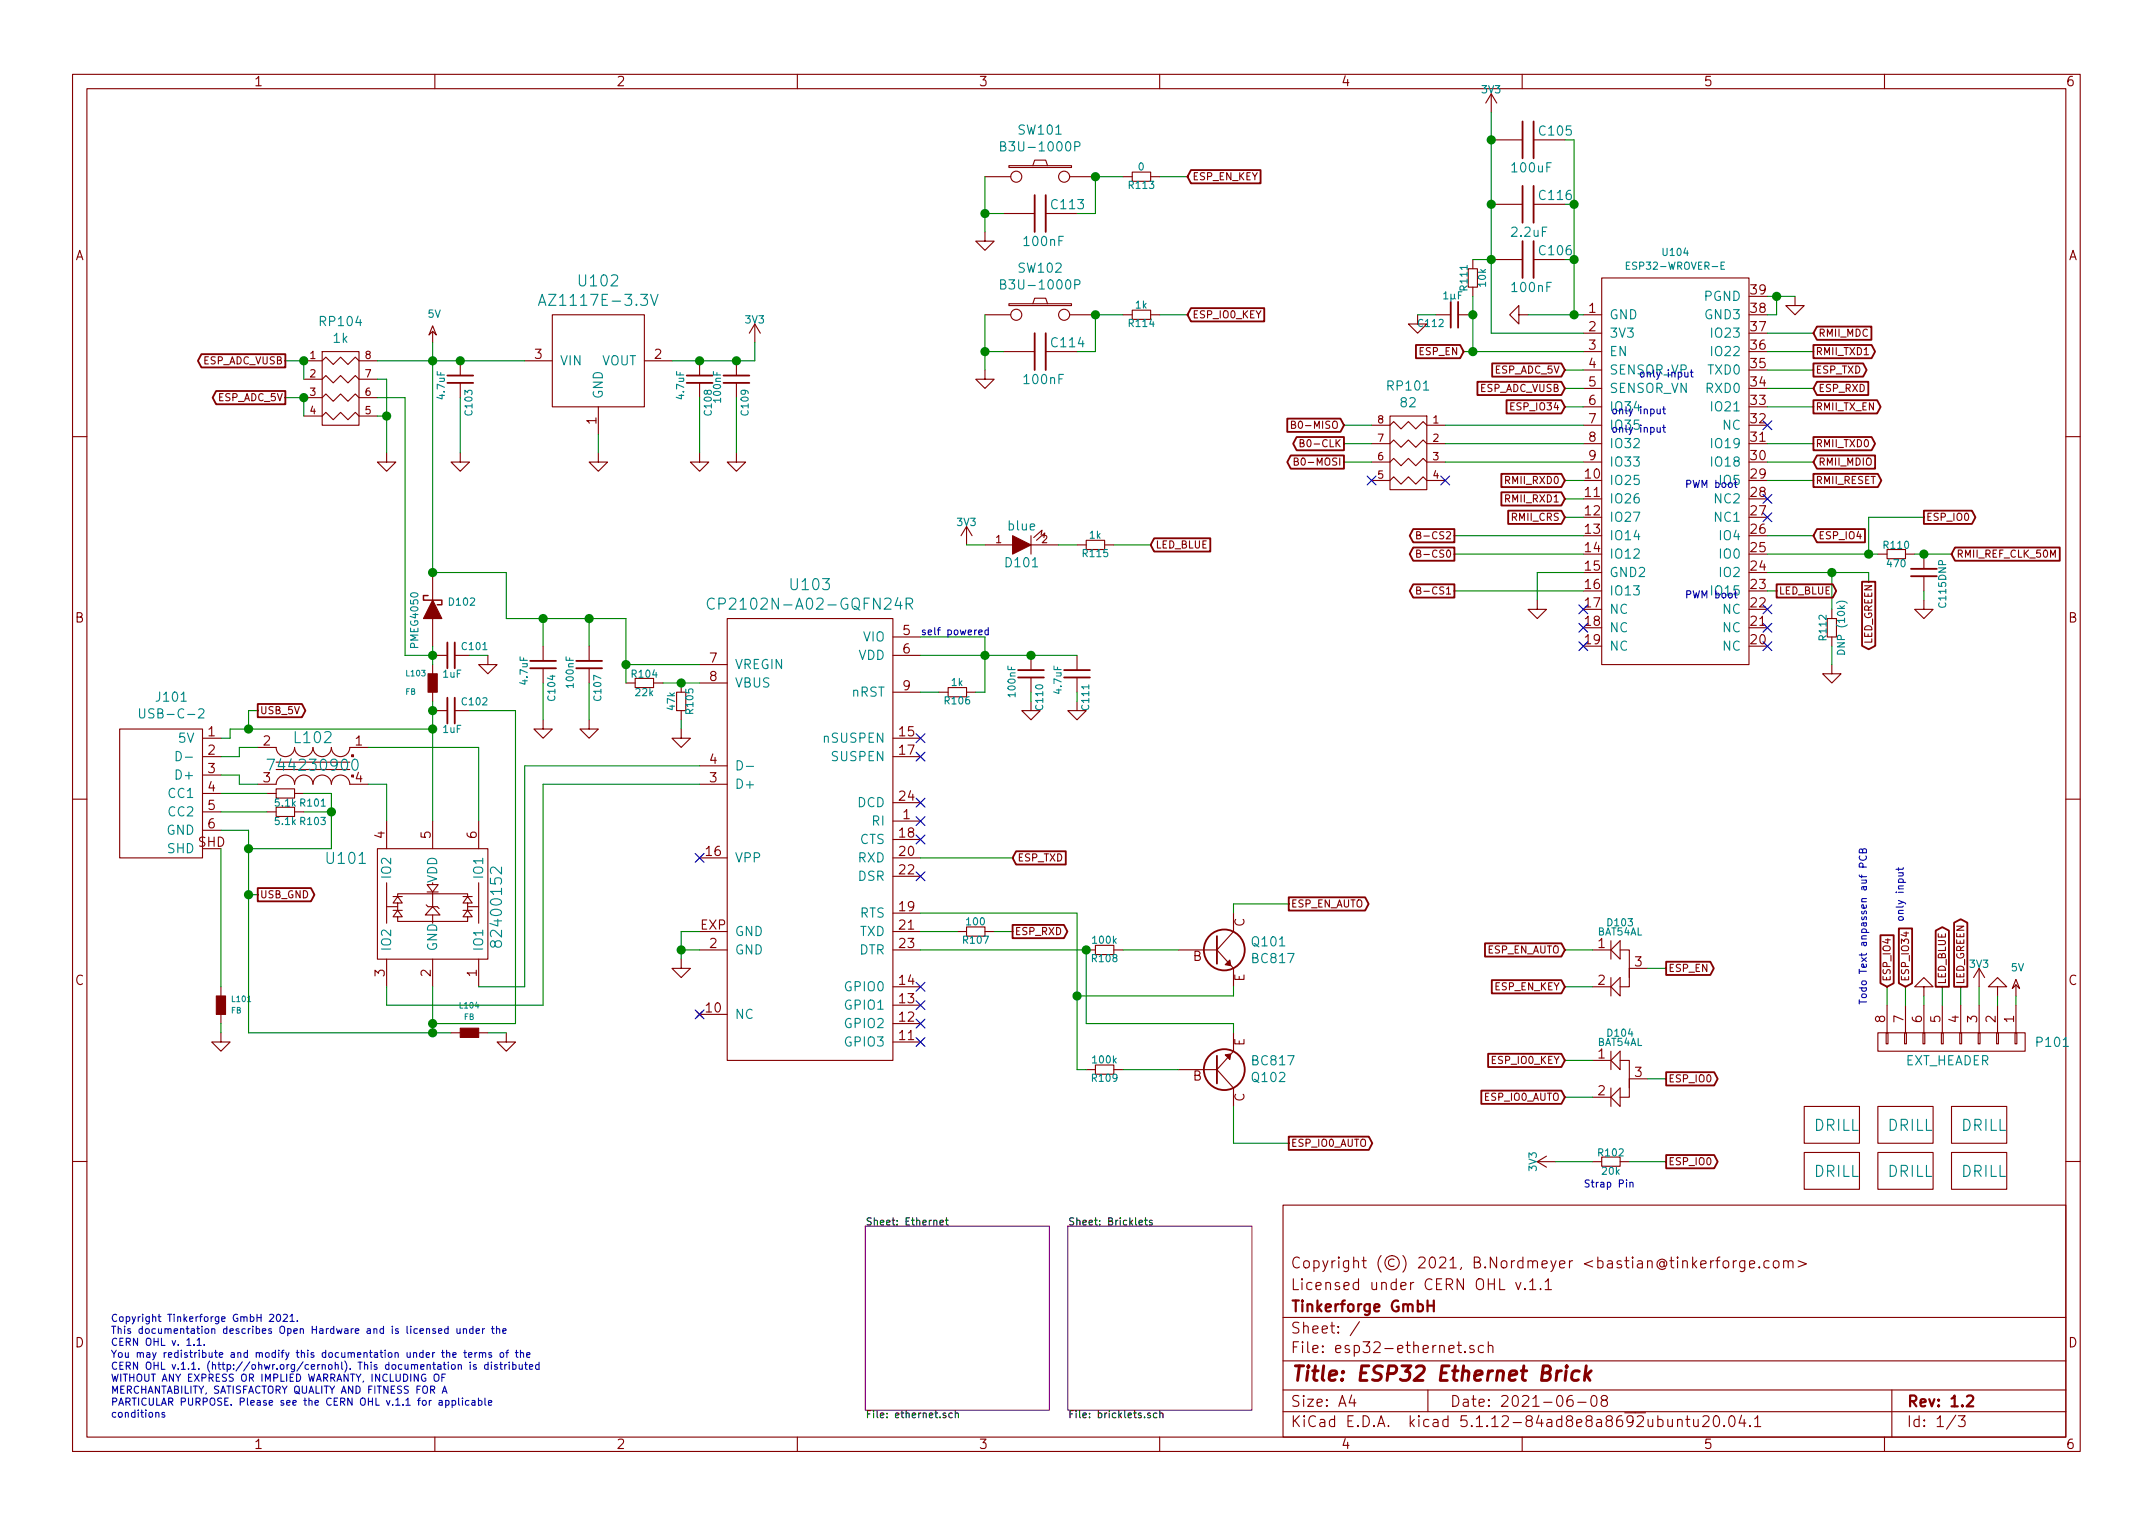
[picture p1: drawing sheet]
EESchema Schematic File Version 4
EELAYER 30 0
EELAYER END
$Descr A4 11693 8268
encoding utf-8
Sheet 1 3
Title "ESP32 Ethernet Brick"
Date "2021-06-08"
Rev "1.2"
Comp "Tinkerforge GmbH"
Comment1 "Licensed under CERN OHL v.1.1"
Comment2 "Copyright (©) 2021, B.Nordmeyer <bastian@tinkerforge.com>"
Comment3 ""
Comment4 ""
$EndDescr
$Sheet
S 5800 6650 1000 1000
U 5B352770
F0 "Bricklets" 39
F1 "bricklets.sch" 39
$EndSheet
$Comp
L tinkerforge:C C106
U 1 1
P 8300 1400
F 0 "C106" V 8250 1450 50  0000 L CNN
F 1 "100nF" V 8450 1300 50  0000 L CNN
F 2 "kicad-libraries:C0402F" H 8300 1400 60  0001 C CNN
F 3 "" H 8300 1400 60  0000 C CNN
	1    8300 1400
	0    1    1    0   
$EndComp
Text Notes 600  7700 0    39   ~ 0
Copyright Tinkerforge GmbH 2021.\nThis documentation describes Open Hardware and is licensed under the\nCERN OHL v. 1.1.\nYou may redistribute and modify this documentation under the terms of the\nCERN OHL v.1.1. (http://ohwr.org/cernohl). This documentation is distributed\nWITHOUT ANY EXPRESS OR IMPLIED WARRANTY, INCLUDING OF\nMERCHANTABILITY, SATISFACTORY QUALITY AND FITNESS FOR A\nPARTICULAR PURPOSE. Please see the CERN OHL v.1.1 for applicable\nconditions
$Comp
L tinkerforge:LED D101
U 1 1
P 5550 2950
F 0 "D101" H 5550 3050 50  0000 C CNN
F 1 "blue" H 5550 2850 50  0000 C CNN
F 2 "kicad-libraries:D0603F" H 5550 2950 50  0001 C CNN
F 3 "" H 5550 2950 50  0000 C CNN
	1    5550 2950
	1    0    0    1   
$EndComp
$Comp
L tinkerforge:3V3 #PWR0104
U 1 1
P 5250 2950
F 0 "#PWR0104" H 5250 3050 40  0001 C CNN
F 1 "3V3" H 5250 3075 40  0000 C CNN
F 2 "" H 5250 2950 60  0000 C CNN
F 3 "" H 5250 2950 60  0000 C CNN
	1    5250 2950
	-1   0    0    -1  
$EndComp
$Comp
L tinkerforge:3V3 #PWR0117
U 1 1
P 8100 600
F 0 "#PWR0117" H 8100 700 40  0001 C CNN
F 1 "3V3" H 8100 725 40  0000 C CNN
F 2 "" H 8100 600 60  0000 C CNN
F 3 "" H 8100 600 60  0000 C CNN
	1    8100 600 
	1    0    0    -1  
$EndComp
$Comp
L tinkerforge:GND #PWR0101
U 1 1
P 8300 1700
F 0 "#PWR0101" H 8300 1700 30  0001 C CNN
F 1 "GND" H 8300 1630 30  0001 C CNN
F 2 "" H 8300 1700 60  0000 C CNN
F 3 "" H 8300 1700 60  0000 C CNN
	1    8300 1700
	0    1    1    0   
$EndComp
Wire Wire Line
	8500 750  8550 750 
Wire Wire Line
	8550 1700 8600 1700
Wire Wire Line
	8500 1400 8550 1400
Wire Wire Line
	8550 1400 8550 1700
Wire Wire Line
	8300 1700 8550 1700
Connection ~ 8550 1700
Wire Wire Line
	8600 1800 8100 1800
Wire Wire Line
	8100 1800 8100 1400
Connection ~ 8100 1400
$Comp
L tinkerforge:CP2104 U103
U 1 1
P 4400 4550
F 0 "U103" H 4400 5937 60  0000 C CNN
F 1 "CP2102N-A02-GQFN24R" H 4400 5831 60  0000 C CNN
F 2 "kicad-libraries:QFN24-4x4mm-0.5mm" H 4400 5831 60  0001 C CNN
F 3 "" H 4400 4550 60  0000 C CNN
	1    4400 4550
	1    0    0    -1  
$EndComp
$Comp
L tinkerforge:USB-C-2 J101
U 1 1
P 900 4250
F 0 "J101" H 867 4725 50  0000 C CNN
F 1 "USB-C-2" H 867 4634 50  0000 C CNN
F 2 "kicad-libraries:USB-C-2" H 900 4250 50  0001 C CNN
F 3 "" H 900 4250 50  0001 C CNN
	1    900  4250
	-1   0    0    -1  
$EndComp
$Comp
L tinkerforge:Rs R104
U 1 1
P 3500 3700
F 0 "R104" V 3450 3700 39  0000 C CNN
F 1 "22k" V 3550 3700 39  0000 C CNN
F 2 "kicad-libraries:R0402F" H 3500 3700 60  0001 C CNN
F 3 "" H 3500 3700 60  0000 C CNN
	1    3500 3700
	0    1    1    0   
$EndComp
Wire Wire Line
	3800 3700 3700 3700
$Comp
L tinkerforge:DIODESCH D102
U 1 1
P 2350 3300
F 0 "D102" V 2388 3221 40  0000 R CNN
F 1 "PMEG4050" H 2450 3400 40  0000 R CNN
F 2 "kicad-libraries:SOD-128" H 2350 3300 60  0001 C CNN
F 3 "" H 2350 3300 60  0000 C CNN
	1    2350 3300
	0    -1   -1   0   
$EndComp
NoConn ~ 3800 5500
$Comp
L tinkerforge:GND #PWR0105
U 1 1
P 3700 5200
F 0 "#PWR0105" H 3700 5200 30  0001 C CNN
F 1 "GND" H 3700 5130 30  0001 C CNN
F 2 "" H 3700 5200 60  0000 C CNN
F 3 "" H 3700 5200 60  0000 C CNN
	1    3700 5200
	1    0    0    -1  
$EndComp
Wire Wire Line
	3800 5150 3700 5150
Wire Wire Line
	3700 5150 3700 5200
Wire Wire Line
	3800 5050 3700 5050
Wire Wire Line
	3700 5050 3700 5150
Connection ~ 3700 5150
NoConn ~ 3800 4650
$Comp
L tinkerforge:Rs R105
U 1 1
P 3700 3800
F 0 "R105" V 3650 3800 39  0000 C CNN
F 1 "47k" V 3750 3800 39  0000 C CNN
F 2 "kicad-libraries:R0402F" H 3700 3800 60  0001 C CNN
F 3 "" H 3700 3800 60  0000 C CNN
	1    3700 3800
	-1   0    0    1   
$EndComp
Connection ~ 3700 3700
Wire Wire Line
	3700 3700 3600 3700
$Comp
L tinkerforge:GND #PWR0106
U 1 1
P 3700 3950
F 0 "#PWR0106" H 3700 3950 30  0001 C CNN
F 1 "GND" H 3700 3880 30  0001 C CNN
F 2 "" H 3700 3950 60  0000 C CNN
F 3 "" H 3700 3950 60  0000 C CNN
	1    3700 3950
	1    0    0    -1  
$EndComp
Wire Wire Line
	3700 3950 3700 3900
$Comp
L tinkerforge:WE-CNSW L102
U 1 1
P 1700 4150
F 0 "L102" H 1700 4000 60  0000 C CNN
F 1 "744230900" H 1700 4150 60  0000 C CNN
F 2 "kicad-libraries:WE-CNSW-0603" H 1700 4140 60  0001 C CNN
F 3 "" H 1700 4140 60  0000 C CNN
	1    1700 4150
	-1   0    0    1   
$EndComp
$Comp
L tinkerforge:INDUCTs L101
U 1 1
P 1200 5450
F 0 "L101" H 1147 5419 31  0000 R CNN
F 1 "FB" H 1147 5481 31  0000 R CNN
F 2 "kicad-libraries:R0603F" H 1200 5450 60  0001 C CNN
F 3 "" H 1200 5450 60  0000 C CNN
	1    1200 5450
	-1   0    0    1   
$EndComp
$Comp
L tinkerforge:INDUCTs L104
U 1 1
P 2550 5600
F 0 "L104" V 2696 5600 31  0000 C CNN
F 1 "FB" V 2634 5600 31  0000 C CNN
F 2 "kicad-libraries:R0603F" H 2550 5600 60  0001 C CNN
F 3 "" H 2550 5600 60  0000 C CNN
	1    2550 5600
	0    -1   -1   0   
$EndComp
$Comp
L tinkerforge:GND #PWR0107
U 1 1
P 1200 5600
F 0 "#PWR0107" H 1200 5600 30  0001 C CNN
F 1 "GND" H 1200 5530 30  0001 C CNN
F 2 "" H 1200 5600 60  0000 C CNN
F 3 "" H 1200 5600 60  0000 C CNN
	1    1200 5600
	1    0    0    -1  
$EndComp
Wire Wire Line
	1200 4500 1350 4500
Wire Wire Line
	1200 5550 1200 5600
$Comp
L tinkerforge:TVS_ARRAY4 U101
U 1 1
P 2350 4900
F 0 "U101" H 2700 5150 60  0000 L CNN
F 1 "82400152" V 2000 4650 60  0000 L CNN
F 2 "kicad-libraries:SOT563-SPEC" H 2350 4885 60  0001 C CNN
F 3 "" H 2350 4885 60  0000 C CNN
	1    2350 4900
	-1   0    0    -1  
$EndComp
Wire Wire Line
	1200 4600 1200 5350
$Comp
L tinkerforge:GND #PWR0108
U 1 1
P 2750 5600
F 0 "#PWR0108" H 2750 5600 30  0001 C CNN
F 1 "GND" H 2750 5530 30  0001 C CNN
F 2 "" H 2750 5600 60  0000 C CNN
F 3 "" H 2750 5600 60  0000 C CNN
	1    2750 5600
	1    0    0    -1  
$EndComp
Wire Wire Line
	2350 5600 2350 5550
Wire Wire Line
	2000 4050 2600 4050
Wire Wire Line
	2600 4050 2600 4450
Wire Wire Line
	1200 4100 1300 4100
Wire Wire Line
	1300 4100 1300 4050
Wire Wire Line
	1300 4050 1400 4050
Wire Wire Line
	1200 4200 1300 4200
Wire Wire Line
	1300 4200 1300 4250
Wire Wire Line
	1300 4250 1400 4250
Wire Wire Line
	2000 4250 2100 4250
Wire Wire Line
	2100 4250 2100 4450
Wire Wire Line
	2600 5350 2850 5350
Wire Wire Line
	2850 5350 2850 4150
Wire Wire Line
	2850 4150 3800 4150
Wire Wire Line
	2100 5350 2100 5450
Wire Wire Line
	2100 5450 2950 5450
Wire Wire Line
	2950 5450 2950 4250
Wire Wire Line
	2950 4250 3800 4250
Wire Wire Line
	1200 4000 1250 4000
Wire Wire Line
	1250 4000 1250 3950
Wire Wire Line
	1250 3950 1350 3950
Wire Wire Line
	2350 3950 2350 4450
$Comp
L tinkerforge:INDUCTs L103
U 1 1
P 2350 3700
F 0 "L103" H 2500 3650 31  0000 R CNN
F 1 "FB" H 2500 3750 31  0000 R CNN
F 2 "kicad-libraries:R0603F" H 2350 3700 60  0001 C CNN
F 3 "" H 2350 3700 60  0000 C CNN
	1    2350 3700
	-1   0    0    1   
$EndComp
$Comp
L tinkerforge:Cs C102
U 1 1
P 2450 3850
F 0 "C102" V 2400 3900 39  0000 L CNN
F 1 "1uF" V 2550 3800 39  0000 L CNN
F 2 "kicad-libraries:C0603F" H 2450 3850 60  0001 C CNN
F 3 "" H 2450 3850 60  0000 C CNN
	1    2450 3850
	0    1    1    0   
$EndComp
$Comp
L tinkerforge:Cs C101
U 1 1
P 2450 3550
F 0 "C101" V 2400 3600 39  0000 L CNN
F 1 "1uF" V 2550 3500 39  0000 L CNN
F 2 "kicad-libraries:C0603F" H 2450 3550 60  0001 C CNN
F 3 "" H 2450 3550 60  0000 C CNN
	1    2450 3550
	0    1    1    0   
$EndComp
Wire Wire Line
	2350 3950 2350 3850
Connection ~ 2350 3950
Wire Wire Line
	2350 3800 2350 3850
Connection ~ 2350 3850
Wire Wire Line
	2350 3550 2350 3600
$Comp
L tinkerforge:GND #PWR0109
U 1 1
P 2650 3550
F 0 "#PWR0109" H 2650 3550 30  0001 C CNN
F 1 "GND" H 2650 3480 30  0001 C CNN
F 2 "" H 2650 3550 60  0000 C CNN
F 3 "" H 2650 3550 60  0000 C CNN
	1    2650 3550
	1    0    0    -1  
$EndComp
Wire Wire Line
	3800 3600 3400 3600
Wire Wire Line
	3400 3600 3400 3700
Wire Wire Line
	2750 3350 2950 3350
Wire Wire Line
	3400 3350 3400 3600
Connection ~ 3400 3600
$Comp
L tinkerforge:Cs C107
U 1 1
P 3200 3600
F 0 "C107" V 3150 3650 39  0000 L CNN
F 1 "100nF" V 3300 3550 39  0000 L CNN
F 2 "kicad-libraries:C0402F" H 3200 3600 60  0001 C CNN
F 3 "" H 3200 3600 60  0000 C CNN
	1    3200 3600
	-1   0    0    1   
$EndComp
$Comp
L tinkerforge:Cs C104
U 1 1
P 2950 3600
F 0 "C104" V 2900 3650 39  0000 L CNN
F 1 "4.7uF" V 3050 3550 39  0000 L CNN
F 2 "kicad-libraries:C0805E" H 2950 3600 60  0001 C CNN
F 3 "" H 2950 3600 60  0000 C CNN
	1    2950 3600
	-1   0    0    1   
$EndComp
$Comp
L tinkerforge:GND #PWR0110
U 1 1
P 3200 3900
F 0 "#PWR0110" H 3200 3900 30  0001 C CNN
F 1 "GND" H 3200 3830 30  0001 C CNN
F 2 "" H 3200 3900 60  0000 C CNN
F 3 "" H 3200 3900 60  0000 C CNN
	1    3200 3900
	1    0    0    -1  
$EndComp
$Comp
L tinkerforge:GND #PWR0111
U 1 1
P 2950 3900
F 0 "#PWR0111" H 2950 3900 30  0001 C CNN
F 1 "GND" H 2950 3830 30  0001 C CNN
F 2 "" H 2950 3900 60  0000 C CNN
F 3 "" H 2950 3900 60  0000 C CNN
	1    2950 3900
	1    0    0    -1  
$EndComp
Wire Wire Line
	3200 3500 3200 3350
Connection ~ 3200 3350
Wire Wire Line
	3200 3350 3400 3350
Wire Wire Line
	3200 3900 3200 3700
Wire Wire Line
	2950 3900 2950 3700
Wire Wire Line
	2950 3500 2950 3350
Connection ~ 2950 3350
Wire Wire Line
	2950 3350 3200 3350
$Comp
L tinkerforge:Rs R106
U 1 1
P 5200 3750
F 0 "R106" V 5150 3750 39  0000 C CNN
F 1 "1k" V 5250 3750 39  0000 C CNN
F 2 "kicad-libraries:R0402F" H 5200 3750 60  0001 C CNN
F 3 "" H 5200 3750 60  0000 C CNN
	1    5200 3750
	0    -1   -1   0   
$EndComp
Wire Wire Line
	5000 3750 5100 3750
Wire Wire Line
	5350 3750 5300 3750
Wire Wire Line
	5000 3450 5350 3450
Wire Wire Line
	5350 3450 5350 3550
$Comp
L tinkerforge:Cs C110
U 1 1
P 5600 3650
F 0 "C110" V 5550 3700 39  0000 L CNN
F 1 "100nF" V 5700 3600 39  0000 L CNN
F 2 "kicad-libraries:C0402F" H 5600 3650 60  0001 C CNN
F 3 "" H 5600 3650 60  0000 C CNN
	1    5600 3650
	-1   0    0    1   
$EndComp
$Comp
L tinkerforge:Cs C111
U 1 1
P 5850 3650
F 0 "C111" V 5800 3700 39  0000 L CNN
F 1 "4.7uF" V 5950 3600 39  0000 L CNN
F 2 "kicad-libraries:C0805E" H 5850 3650 60  0001 C CNN
F 3 "" H 5850 3650 60  0000 C CNN
	1    5850 3650
	-1   0    0    1   
$EndComp
$Comp
L tinkerforge:GND #PWR0112
U 1 1
P 5600 3800
F 0 "#PWR0112" H 5600 3800 30  0001 C CNN
F 1 "GND" H 5600 3730 30  0001 C CNN
F 2 "" H 5600 3800 60  0000 C CNN
F 3 "" H 5600 3800 60  0000 C CNN
	1    5600 3800
	1    0    0    -1  
$EndComp
$Comp
L tinkerforge:GND #PWR0113
U 1 1
P 5850 3800
F 0 "#PWR0113" H 5850 3800 30  0001 C CNN
F 1 "GND" H 5850 3730 30  0001 C CNN
F 2 "" H 5850 3800 60  0000 C CNN
F 3 "" H 5850 3800 60  0000 C CNN
	1    5850 3800
	1    0    0    -1  
$EndComp
Wire Wire Line
	5000 3550 5350 3550
Wire Wire Line
	5850 3550 5600 3550
Connection ~ 5600 3550
Wire Wire Line
	5600 3800 5600 3750
Wire Wire Line
	5850 3800 5850 3750
NoConn ~ 5000 4000
NoConn ~ 5000 4100
Connection ~ 5350 3550
Wire Wire Line
	5350 3550 5350 3750
Wire Wire Line
	5350 3550 5600 3550
Text Notes 5000 3450 0    39   ~ 0
self powered
NoConn ~ 5000 5650
NoConn ~ 5000 5550
NoConn ~ 5000 5450
NoConn ~ 5000 5350
$Comp
L tinkerforge:Rs R107
U 1 1
P 5300 5050
F 0 "R107" V 5250 5050 39  0000 C CNN
F 1 "100" V 5350 5050 39  0000 C CNN
F 2 "kicad-libraries:R0402F" H 5300 5050 60  0001 C CNN
F 3 "" H 5300 5050 60  0000 C CNN
	1    5300 5050
	0    -1   -1   0   
$EndComp
Wire Wire Line
	5000 5050 5200 5050
Text GLabel 5500 5050 2    39   Output ~ 0
ESP_RXD
Text GLabel 9850 2100 2    39   Input ~ 0
ESP_RXD
Text GLabel 5500 4650 2    39   Input ~ 0
ESP_TXD
Text GLabel 9850 2000 2    39   Output ~ 0
ESP_TXD
Wire Wire Line
	5000 4650 5500 4650
Wire Wire Line
	5400 5050 5500 5050
NoConn ~ 5000 4450
NoConn ~ 5000 4350
NoConn ~ 5000 4750
NoConn ~ 5000 4550
$Comp
L tinkerforge:Rs R108
U 1 1
P 6000 5150
F 0 "R108" V 5950 5150 39  0000 C CNN
F 1 "100k" V 6050 5150 39  0000 C CNN
F 2 "kicad-libraries:R0402F" H 6000 5150 60  0001 C CNN
F 3 "" H 6000 5150 60  0000 C CNN
	1    6000 5150
	0    -1   -1   0   
$EndComp
$Comp
L tinkerforge:Rs R109
U 1 1
P 6000 5800
F 0 "R109" V 5950 5800 39  0000 C CNN
F 1 "100k" V 6050 5800 39  0000 C CNN
F 2 "kicad-libraries:R0402F" H 6000 5800 60  0001 C CNN
F 3 "" H 6000 5800 60  0000 C CNN
	1    6000 5800
	0    -1   -1   0   
$EndComp
$Comp
L tinkerforge:NPN Q101
U 1 1
P 6600 5150
F 0 "Q101" H 6791 5196 50  0000 L CNN
F 1 "BC817" H 6791 5105 50  0000 L CNN
F 2 "kicad-libraries:SOT23EBC" H 6800 5250 50  0001 C CNN
F 3 "" H 6600 5150 50  0000 C CNN
	1    6600 5150
	1    0    0    -1  
$EndComp
$Comp
L tinkerforge:NPN Q102
U 1 1
P 6600 5800
F 0 "Q102" H 6791 5846 50  0000 L CNN
F 1 "BC817" H 6791 5755 50  0000 L CNN
F 2 "kicad-libraries:SOT23EBC" H 6800 5900 50  0001 C CNN
F 3 "" H 6600 5800 50  0000 C CNN
	1    6600 5800
	1    0    0    1   
$EndComp
Wire Wire Line
	5000 5150 5900 5150
Wire Wire Line
	6100 5150 6400 5150
Wire Wire Line
	6700 5350 6700 5400
Wire Wire Line
	6700 5400 5850 5400
Wire Wire Line
	5850 5400 5850 4950
Wire Wire Line
	5850 4950 5000 4950
Wire Wire Line
	5850 5400 5850 5800
Wire Wire Line
	5850 5800 5900 5800
Connection ~ 5850 5400
Wire Wire Line
	6100 5800 6400 5800
Wire Wire Line
	6700 5600 6700 5550
Wire Wire Line
	6700 5550 5900 5550
Wire Wire Line
	5900 5550 5900 5150
Connection ~ 5900 5150
Text GLabel 7000 4900 2    39   Output ~ 0
ESP_EN_AUTO
Text GLabel 7950 1900 0    39   Input ~ 0
ESP_EN
Wire Wire Line
	7000 4900 6700 4900
Wire Wire Line
	6700 4900 6700 4950
Wire Wire Line
	8600 1900 8000 1900
$Comp
L tinkerforge:Rs R111
U 1 1
P 8000 1500
F 0 "R111" V 7950 1500 39  0000 C CNN
F 1 "10k" V 8050 1500 39  0000 C CNN
F 2 "kicad-libraries:R0402F" H 8000 1500 60  0001 C CNN
F 3 "" H 8000 1500 60  0000 C CNN
	1    8000 1500
	1    0    0    -1  
$EndComp
Wire Wire Line
	8000 1400 8100 1400
Connection ~ 8000 1900
Wire Wire Line
	8000 1900 7950 1900
Wire Wire Line
	8000 1600 8000 1700
$Comp
L tinkerforge:Cs C112
U 1 1
P 7900 1700
F 0 "C112" V 7850 1750 39  0000 L CNN
F 1 "1µF" V 8000 1650 39  0000 L CNN
F 2 "kicad-libraries:C0603F" H 7900 1700 60  0001 C CNN
F 3 "" H 7900 1700 60  0000 C CNN
	1    7900 1700
	0    -1   -1   0   
$EndComp
Connection ~ 8000 1700
Wire Wire Line
	8000 1700 8000 1900
$Comp
L tinkerforge:GND #PWR0114
U 1 1
P 7700 1700
F 0 "#PWR0114" H 7700 1700 30  0001 C CNN
F 1 "GND" H 7700 1630 30  0001 C CNN
F 2 "" H 7700 1700 60  0000 C CNN
F 3 "" H 7700 1700 60  0000 C CNN
	1    7700 1700
	1    0    0    -1  
$EndComp
Wire Wire Line
	7800 1700 7700 1700
Text GLabel 7000 6200 2    39   Output ~ 0
ESP_IO0_AUTO
Wire Wire Line
	6700 6000 6700 6200
$Comp
L tinkerforge:Rs R101
U 1 1
P 1550 4300
F 0 "R101" V 1600 4450 39  0000 C CNN
F 1 "5.1k" V 1600 4300 39  0000 C CNN
F 2 "kicad-libraries:R0402F" H 1550 4300 60  0001 C CNN
F 3 "" H 1550 4300 60  0000 C CNN
	1    1550 4300
	0    1    1    0   
$EndComp
$Comp
L tinkerforge:Rs R103
U 1 1
P 1550 4400
F 0 "R103" V 1600 4550 39  0000 C CNN
F 1 "5.1k" V 1600 4400 39  0000 C CNN
F 2 "kicad-libraries:R0402F" H 1550 4400 60  0001 C CNN
F 3 "" H 1550 4400 60  0000 C CNN
	1    1550 4400
	0    1    1    0   
$EndComp
Wire Wire Line
	1200 4300 1450 4300
Wire Wire Line
	1450 4400 1200 4400
Wire Wire Line
	2650 5600 2750 5600
Wire Wire Line
	2450 5600 2350 5600
Wire Wire Line
	2350 5600 1350 5600
Wire Wire Line
	1350 4500 1350 4600
Connection ~ 2350 5600
Wire Wire Line
	9600 2000 9850 2000
Wire Wire Line
	9850 2100 9600 2100
$Comp
L tinkerforge:LD1117 U102
U 1 1
P 3250 2150
F 0 "U102" H 3250 2787 60  0000 C CNN
F 1 "AZ1117E-3.3V" H 3250 2681 60  0000 C CNN
F 2 "kicad-libraries:SOT-223" H 3250 2150 60  0001 C CNN
F 3 "" H 3250 2150 60  0000 C CNN
	1    3250 2150
	1    0    0    -1  
$EndComp
Wire Wire Line
	2350 3100 2750 3100
Wire Wire Line
	2750 3100 2750 3350
Wire Wire Line
	2350 3550 2350 3500
Connection ~ 2350 3550
Wire Wire Line
	2350 3100 2350 1950
Connection ~ 2350 3100
$Comp
L tinkerforge:GND #PWR0116
U 1 1
P 3250 2450
F 0 "#PWR0116" H 3250 2450 30  0001 C CNN
F 1 "GND" H 3250 2380 30  0001 C CNN
F 2 "" H 3250 2450 60  0000 C CNN
F 3 "" H 3250 2450 60  0000 C CNN
	1    3250 2450
	1    0    0    -1  
$EndComp
$Comp
L tinkerforge:Cs C103
U 1 1
P 2500 2050
F 0 "C103" V 2450 2100 39  0000 L CNN
F 1 "4.7uF" V 2600 2000 39  0000 L CNN
F 2 "kicad-libraries:C0805E" H 2500 2050 60  0001 C CNN
F 3 "" H 2500 2050 60  0000 C CNN
	1    2500 2050
	-1   0    0    1   
$EndComp
Wire Wire Line
	2350 1950 2500 1950
Wire Wire Line
	3250 2450 3250 2350
Connection ~ 2500 1950
Wire Wire Line
	2500 1950 2850 1950
$Comp
L tinkerforge:GND #PWR0118
U 1 1
P 2500 2450
F 0 "#PWR0118" H 2500 2450 30  0001 C CNN
F 1 "GND" H 2500 2380 30  0001 C CNN
F 2 "" H 2500 2450 60  0000 C CNN
F 3 "" H 2500 2450 60  0000 C CNN
	1    2500 2450
	1    0    0    -1  
$EndComp
Wire Wire Line
	2500 2450 2500 2150
$Comp
L tinkerforge:5V #PWR0119
U 1 1
P 2350 1850
F 0 "#PWR0119" H 2350 1950 40  0001 C CNN
F 1 "5V" H 2359 2006 40  0000 C CNN
F 2 "" H 2350 1850 60  0000 C CNN
F 3 "" H 2350 1850 60  0000 C CNN
	1    2350 1850
	1    0    0    -1  
$EndComp
Wire Wire Line
	2350 1950 2350 1850
Connection ~ 2350 1950
$Comp
L tinkerforge:3V3 #PWR0120
U 1 1
P 4100 1850
F 0 "#PWR0120" H 4100 1950 40  0001 C CNN
F 1 "3V3" H 4100 1975 40  0000 C CNN
F 2 "" H 4100 1850 60  0000 C CNN
F 3 "" H 4100 1850 60  0000 C CNN
	1    4100 1850
	1    0    0    -1  
$EndComp
Wire Wire Line
	3650 1950 3800 1950
Wire Wire Line
	4100 1850 4100 1950
$Comp
L tinkerforge:Cs C108
U 1 1
P 3800 2050
F 0 "C108" V 3750 2100 39  0000 L CNN
F 1 "4.7uF" V 3900 2000 39  0000 L CNN
F 2 "kicad-libraries:C0805E" H 3800 2050 60  0001 C CNN
F 3 "" H 3800 2050 60  0000 C CNN
	1    3800 2050
	-1   0    0    1   
$EndComp
Connection ~ 3800 1950
Wire Wire Line
	3800 1950 4000 1950
$Comp
L tinkerforge:GND #PWR0121
U 1 1
P 3800 2450
F 0 "#PWR0121" H 3800 2450 30  0001 C CNN
F 1 "GND" H 3800 2380 30  0001 C CNN
F 2 "" H 3800 2450 60  0000 C CNN
F 3 "" H 3800 2450 60  0000 C CNN
	1    3800 2450
	1    0    0    -1  
$EndComp
Wire Wire Line
	3800 2450 3800 2150
$Comp
L tinkerforge:Cs C109
U 1 1
P 4000 2050
F 0 "C109" V 3950 2100 39  0000 L CNN
F 1 "100nF" V 4100 2000 39  0000 L CNN
F 2 "kicad-libraries:C0402F" H 4000 2050 60  0001 C CNN
F 3 "" H 4000 2050 60  0000 C CNN
	1    4000 2050
	-1   0    0    1   
$EndComp
Connection ~ 4000 1950
Wire Wire Line
	4000 1950 4100 1950
$Comp
L tinkerforge:GND #PWR0122
U 1 1
P 4000 2450
F 0 "#PWR0122" H 4000 2450 30  0001 C CNN
F 1 "GND" H 4000 2380 30  0001 C CNN
F 2 "" H 4000 2450 60  0000 C CNN
F 3 "" H 4000 2450 60  0000 C CNN
	1    4000 2450
	1    0    0    -1  
$EndComp
Wire Wire Line
	4000 2450 4000 2150
$Comp
L tinkerforge:DRILL F103
U 1 1
P 10750 6100
F 0 "F103" H 10800 6150 60  0001 C CNN
F 1 "DRILL" H 10650 6100 60  0000 L CNN
F 2 "kicad-libraries:DRILL_NP_35" H 10750 6100 60  0001 C CNN
F 3 "" H 10750 6100 60  0000 C CNN
	1    10750 6100
	1    0    0    -1  
$EndComp
$Comp
L tinkerforge:DRILL F101
U 1 1
P 10350 6100
F 0 "F101" H 10400 6150 60  0001 C CNN
F 1 "DRILL" H 10250 6100 60  0000 L CNN
F 2 "kicad-libraries:DRILL_NP_35" H 10350 6100 60  0001 C CNN
F 3 "" H 10350 6100 60  0000 C CNN
	1    10350 6100
	1    0    0    -1  
$EndComp
$Comp
L tinkerforge:DRILL F104
U 1 1
P 10750 6350
F 0 "F104" H 10800 6400 60  0001 C CNN
F 1 "DRILL" H 10650 6350 60  0000 L CNN
F 2 "kicad-libraries:DRILL_NP_35" H 10750 6350 60  0001 C CNN
F 3 "" H 10750 6350 60  0000 C CNN
	1    10750 6350
	1    0    0    -1  
$EndComp
Wire Wire Line
	2550 3550 2650 3550
Wire Wire Line
	2350 5550 2800 5550
Wire Wire Line
	2800 5550 2800 3850
Wire Wire Line
	2550 3850 2800 3850
Connection ~ 2350 5550
Wire Wire Line
	2350 5550 2350 5350
$Comp
L tinkerforge:CONN_01X08 P101
U 1 1
P 10600 5650
F 0 "P101" V 10600 6100 50  0000 L CNN
F 1 "EXT_HEADER" V 10700 5400 50  0000 L CNN
F 2 "kicad-libraries:pin_array_1x8-P2mm_D1mm" H 10678 5554 50  0001 L CNN
F 3 "" H 10600 5650 50  0000 C CNN
	1    10600 5650
	0    1    1    0   
$EndComp
$Comp
L tinkerforge:GND #PWR0146
U 1 1
P 10850 5400
F 0 "#PWR0146" H 10850 5400 30  0001 C CNN
F 1 "GND" H 10850 5330 30  0001 C CNN
F 2 "" H 10850 5400 60  0000 C CNN
F 3 "" H 10850 5400 60  0000 C CNN
	1    10850 5400
	-1   0    0    1   
$EndComp
$Comp
L tinkerforge:5V #PWR0147
U 1 1
P 10950 5400
F 0 "#PWR0147" H 10950 5500 40  0001 C CNN
F 1 "5V" H 10959 5556 40  0000 C CNN
F 2 "" H 10950 5400 60  0000 C CNN
F 3 "" H 10950 5400 60  0000 C CNN
	1    10950 5400
	1    0    0    -1  
$EndComp
Wire Wire Line
	10850 5450 10850 5400
Wire Wire Line
	10950 5400 10950 5450
Text GLabel 8500 2100 0    39   Input ~ 0
ESP_ADC_VUSB
Text GLabel 8500 2000 0    39   Input ~ 0
ESP_ADC_5V
Text GLabel 1550 1950 0    39   Output ~ 0
ESP_ADC_VUSB
Text GLabel 1550 2150 0    39   Output ~ 0
ESP_ADC_5V
Wire Wire Line
	8500 2000 8600 2000
Wire Wire Line
	8600 2100 8500 2100
$Comp
L tinkerforge:R_PACK4 RP104
U 1 1
P 1850 2300
F 0 "RP104" H 1850 2865 50  0000 C CNN
F 1 "1k" H 1850 2774 50  0000 C CNN
F 2 "kicad-libraries:4X0402" H 1850 2300 50  0001 C CNN
F 3 "" H 1850 2300 50  0000 C CNN
	1    1850 2300
	1    0    0    -1  
$EndComp
Wire Wire Line
	1550 1950 1650 1950
Wire Wire Line
	1650 2050 1650 1950
Connection ~ 1650 1950
Wire Wire Line
	1650 2250 1650 2150
Wire Wire Line
	1550 2150 1650 2150
Connection ~ 1650 2150
$Comp
L tinkerforge:GND #PWR0149
U 1 1
P 2100 2450
F 0 "#PWR0149" H 2100 2450 30  0001 C CNN
F 1 "GND" H 2100 2380 30  0001 C CNN
F 2 "" H 2100 2450 60  0000 C CNN
F 3 "" H 2100 2450 60  0000 C CNN
	1    2100 2450
	1    0    0    -1  
$EndComp
Wire Wire Line
	2050 2250 2100 2250
Wire Wire Line
	2100 2250 2100 2450
Wire Wire Line
	2050 2150 2200 2150
Wire Wire Line
	2200 2150 2200 3550
Wire Wire Line
	2200 3550 2350 3550
Wire Wire Line
	2050 2050 2100 2050
Wire Wire Line
	2100 2050 2100 2250
Connection ~ 2100 2250
Wire Wire Line
	2050 1950 2350 1950
Wire Wire Line
	5750 2950 5850 2950
Text GLabel 1400 4850 2    39   Output ~ 0
USB_GND
Text GLabel 1400 3850 2    39   Output ~ 0
USB_5V
Wire Wire Line
	1350 4850 1400 4850
Connection ~ 1350 4850
Wire Wire Line
	1350 4850 1350 5600
Wire Wire Line
	1400 3850 1350 3850
Wire Wire Line
	1350 3850 1350 3950
Connection ~ 1350 3950
Wire Wire Line
	10750 5450 10750 5350
$Comp
L tinkerforge:3V3 #PWR0148
U 1 1
P 10750 5350
F 0 "#PWR0148" H 10750 5450 40  0001 C CNN
F 1 "3V3" H 10750 5475 40  0000 C CNN
F 2 "" H 10750 5350 60  0000 C CNN
F 3 "" H 10750 5350 60  0000 C CNN
	1    10750 5350
	1    0    0    -1  
$EndComp
Text GLabel 10250 5350 1    39   Input ~ 0
ESP_IO4
Wire Wire Line
	10650 5450 10650 5350
Wire Wire Line
	10550 5450 10550 5350
Wire Wire Line
	10350 5450 10350 5350
Wire Wire Line
	10250 5450 10250 5350
Wire Wire Line
	1350 3950 2350 3950
Wire Wire Line
	1350 4600 1800 4600
Wire Wire Line
	1800 4600 1800 4400
Wire Wire Line
	1800 4400 1650 4400
Connection ~ 1350 4600
Wire Wire Line
	1350 4600 1350 4850
Wire Wire Line
	1650 4300 1800 4300
Wire Wire Line
	1800 4300 1800 4400
Connection ~ 1800 4400
$Comp
L tinkerforge:GND #PWR0150
U 1 1
P 9950 3600
F 0 "#PWR0150" H 9950 3600 30  0001 C CNN
F 1 "GND" H 9950 3530 30  0001 C CNN
F 2 "" H 9950 3600 60  0000 C CNN
F 3 "" H 9950 3600 60  0000 C CNN
	1    9950 3600
	1    0    0    -1  
$EndComp
Text GLabel 6250 2950 2    39   Input ~ 0
LED_BLUE
Wire Wire Line
	6050 2950 6250 2950
Wire Wire Line
	6700 6200 7000 6200
$Comp
L tinkerforge:Rs R112
U 1 1
P 9950 3400
F 0 "R112" V 9900 3400 39  0000 C CNN
F 1 "DNP (10k)" V 10000 3400 39  0000 C CNN
F 2 "kicad-libraries:R0402F" H 9950 3400 60  0001 C CNN
F 3 "" H 9950 3400 60  0000 C CNN
	1    9950 3400
	1    0    0    -1  
$EndComp
$Comp
L tinkerforge:TACT-SWITCH SW101
U 1 1
P 5650 950
F 0 "SW101" H 5650 1205 50  0000 C CNN
F 1 "B3U-1000P" H 5650 1114 50  0000 C CNN
F 2 "kicad-libraries:B3U-1000P" H 5650 1121 60  0001 C CNN
F 3 "" H 5650 950 60  0000 C CNN
	1    5650 950 
	1    0    0    -1  
$EndComp
Text GLabel 6450 950  2    39   Input ~ 0
ESP_EN_KEY
$Comp
L tinkerforge:Rs R113
U 1 1
P 6200 950
F 0 "R113" V 6150 950 39  0000 C CNN
F 1 "0" V 6250 950 39  0000 C CNN
F 2 "kicad-libraries:R0402F" H 6200 950 60  0001 C CNN
F 3 "" H 6200 950 60  0000 C CNN
	1    6200 950 
	0    -1   -1   0   
$EndComp
$Comp
L tinkerforge:C C113
U 1 1
P 5650 1150
F 0 "C113" V 5600 1200 50  0000 L CNN
F 1 "100nF" V 5800 1050 50  0000 L CNN
F 2 "kicad-libraries:C0402F" H 5650 1150 60  0001 C CNN
F 3 "" H 5650 1150 60  0000 C CNN
	1    5650 1150
	0    1    1    0   
$EndComp
$Comp
L tinkerforge:GND #PWR0158
U 1 1
P 5350 1250
F 0 "#PWR0158" H 5350 1250 30  0001 C CNN
F 1 "GND" H 5350 1180 30  0001 C CNN
F 2 "" H 5350 1250 60  0000 C CNN
F 3 "" H 5350 1250 60  0000 C CNN
	1    5350 1250
	1    0    0    -1  
$EndComp
Wire Wire Line
	5350 950  5350 1150
Wire Wire Line
	5450 1150 5350 1150
Connection ~ 5350 1150
Wire Wire Line
	5350 1150 5350 1250
Wire Wire Line
	5850 1150 5950 1150
Wire Wire Line
	5950 1150 5950 950 
Wire Wire Line
	6100 950  5950 950 
Connection ~ 5950 950 
Wire Wire Line
	6450 950  6300 950 
$Comp
L tinkerforge:TACT-SWITCH SW102
U 1 1
P 5650 1700
F 0 "SW102" H 5650 1955 50  0000 C CNN
F 1 "B3U-1000P" H 5650 1864 50  0000 C CNN
F 2 "kicad-libraries:B3U-1000P" H 5650 1871 60  0001 C CNN
F 3 "" H 5650 1700 60  0000 C CNN
	1    5650 1700
	1    0    0    -1  
$EndComp
$Comp
L tinkerforge:Rs R114
U 1 1
P 6200 1700
F 0 "R114" V 6150 1700 39  0000 C CNN
F 1 "1k" V 6250 1700 39  0000 C CNN
F 2 "kicad-libraries:R0402F" H 6200 1700 60  0001 C CNN
F 3 "" H 6200 1700 60  0000 C CNN
	1    6200 1700
	0    -1   -1   0   
$EndComp
$Comp
L tinkerforge:C C114
U 1 1
P 5650 1900
F 0 "C114" V 5600 1950 50  0000 L CNN
F 1 "100nF" V 5800 1800 50  0000 L CNN
F 2 "kicad-libraries:C0402F" H 5650 1900 60  0001 C CNN
F 3 "" H 5650 1900 60  0000 C CNN
	1    5650 1900
	0    1    1    0   
$EndComp
$Comp
L tinkerforge:GND #PWR0159
U 1 1
P 5350 2000
F 0 "#PWR0159" H 5350 2000 30  0001 C CNN
F 1 "GND" H 5350 1930 30  0001 C CNN
F 2 "" H 5350 2000 60  0000 C CNN
F 3 "" H 5350 2000 60  0000 C CNN
	1    5350 2000
	1    0    0    -1  
$EndComp
Wire Wire Line
	5350 1700 5350 1900
Wire Wire Line
	5450 1900 5350 1900
Connection ~ 5350 1900
Wire Wire Line
	5350 1900 5350 2000
Wire Wire Line
	5850 1900 5950 1900
Wire Wire Line
	5950 1900 5950 1700
Wire Wire Line
	6100 1700 5950 1700
Connection ~ 5950 1700
Text GLabel 6450 1700 2    39   Input ~ 0
ESP_IO0_KEY
Wire Wire Line
	6300 1700 6450 1700
$Comp
L tinkerforge:ESP32-WROVER-E U104
U 1 1
P 9100 2550
F 0 "U104" H 9100 3741 39  0000 C CNN
F 1 "ESP32-WROVER-E" H 9100 3666 39  0000 C CNN
F 2 "kicad-libraries:ESP32-WROVER-E" H 9000 3650 39  0001 C CNN
F 3 "" H 9000 3650 39  0001 C CNN
	1    9100 2550
	1    0    0    -1  
$EndComp
Text GLabel 10600 3000 2    39   Input ~ 0
RMII_REF_CLK_50M
Text GLabel 9850 2200 2    39   Output ~ 0
RMII_TX_EN
Text GLabel 9850 2400 2    39   Output ~ 0
RMII_TXD0
Text GLabel 9850 1900 2    39   Output ~ 0
RMII_TXD1
Text GLabel 8500 2600 0    39   Input ~ 0
RMII_RXD0
Text GLabel 8500 2700 0    39   Input ~ 0
RMII_RXD1
Text GLabel 8500 2800 0    39   Input ~ 0
RMII_CRS
Text GLabel 9850 1800 2    39   Input ~ 0
RMII_MDC
Text GLabel 9850 2500 2    39   Input ~ 0
RMII_MDIO
Text GLabel 7300 2300 0    39   Input ~ 0
B0-MISO
Text GLabel 7300 2500 0    39   Output ~ 0
B0-MOSI
Text GLabel 7300 2400 0    39   Output ~ 0
B0-CLK
$Comp
L tinkerforge:R_PACK4 RP101
U 1 1
P 7650 2650
F 0 "RP101" H 7650 3215 50  0000 C CNN
F 1 "82" H 7650 3124 50  0000 C CNN
F 2 "kicad-libraries:4X0402" H 7650 2650 50  0001 C CNN
F 3 "" H 7650 2650 50  0000 C CNN
	1    7650 2650
	-1   0    0    -1  
$EndComp
Wire Wire Line
	7450 2300 7300 2300
Wire Wire Line
	7300 2400 7450 2400
Wire Wire Line
	7300 2500 7450 2500
NoConn ~ 7850 2600
NoConn ~ 7450 2600
Wire Wire Line
	8600 2900 7900 2900
Text GLabel 7900 3000 0    39   Output ~ 0
B-CS0
Text GLabel 7900 3200 0    39   Output ~ 0
B-CS1
Text Notes 8900 2050 0    39   ~ 0
only input
NoConn ~ 8600 3300
NoConn ~ 8600 3400
NoConn ~ 8600 3500
NoConn ~ 9600 3500
NoConn ~ 9600 3400
NoConn ~ 9600 3300
NoConn ~ 9600 2800
NoConn ~ 9600 2700
NoConn ~ 9600 2300
$Comp
L tinkerforge:GND #PWR0103
U 1 1
P 9750 1600
F 0 "#PWR0103" H 9750 1600 30  0001 C CNN
F 1 "GND" H 9750 1530 30  0001 C CNN
F 2 "" H 9750 1600 60  0000 C CNN
F 3 "" H 9750 1600 60  0000 C CNN
	1    9750 1600
	1    0    0    -1  
$EndComp
Wire Wire Line
	9600 1700 9650 1700
Wire Wire Line
	9650 1700 9650 1600
Wire Wire Line
	9650 1600 9750 1600
Wire Wire Line
	9650 1600 9600 1600
Connection ~ 9650 1600
Text GLabel 8500 5350 0    39   Input ~ 0
ESP_EN_KEY
Text GLabel 8500 5750 0    39   Input ~ 0
ESP_IO0_KEY
Text GLabel 9050 5850 2    39   Output ~ 0
ESP_IO0
Text GLabel 9050 5250 2    39   Output ~ 0
ESP_EN
Text GLabel 8500 5150 0    39   Input ~ 0
ESP_EN_AUTO
Text GLabel 8500 5950 0    39   Input ~ 0
ESP_IO0_AUTO
Text GLabel 9650 3200 2    39   Output ~ 0
LED_BLUE
Text GLabel 8500 2200 0    39   Input ~ 0
ESP_IO34
Wire Wire Line
	9950 3600 9950 3500
Wire Wire Line
	9600 3100 9950 3100
Wire Wire Line
	9950 3300 9950 3100
Connection ~ 9950 3100
$Comp
L tinkerforge:GND #PWR0115
U 1 1
P 8350 3250
F 0 "#PWR0115" H 8350 3250 30  0001 C CNN
F 1 "GND" H 8350 3180 30  0001 C CNN
F 2 "" H 8350 3250 60  0000 C CNN
F 3 "" H 8350 3250 60  0000 C CNN
	1    8350 3250
	1    0    0    -1  
$EndComp
Wire Wire Line
	8600 3100 8350 3100
$Comp
L tinkerforge:Rs R110
U 1 1
P 10300 3000
F 0 "R110" V 10250 3000 39  0000 C CNN
F 1 "470" V 10350 3000 39  0000 C CNN
F 2 "kicad-libraries:R0402F" H 10300 3000 60  0001 C CNN
F 3 "" H 10300 3000 60  0000 C CNN
	1    10300 3000
	0    1    1    0   
$EndComp
$Comp
L tinkerforge:Cs C115
U 1 1
P 10450 3100
F 0 "C115" V 10550 2900 39  0000 L CNN
F 1 "DNP" V 10550 3050 39  0000 L CNN
F 2 "kicad-libraries:C0402F" H 10450 3100 60  0001 C CNN
F 3 "" H 10450 3100 60  0000 C CNN
	1    10450 3100
	1    0    0    -1  
$EndComp
$Comp
L tinkerforge:GND #PWR0151
U 1 1
P 10450 3250
F 0 "#PWR0151" H 10450 3250 30  0001 C CNN
F 1 "GND" H 10450 3180 30  0001 C CNN
F 2 "" H 10450 3250 60  0000 C CNN
F 3 "" H 10450 3250 60  0000 C CNN
	1    10450 3250
	1    0    0    -1  
$EndComp
Wire Wire Line
	10450 3250 10450 3200
Wire Wire Line
	10600 3000 10450 3000
Wire Wire Line
	9600 2200 9850 2200
Wire Wire Line
	9600 2400 9850 2400
Wire Wire Line
	9600 1900 9850 1900
Wire Wire Line
	8500 2600 8600 2600
Wire Wire Line
	8500 2700 8600 2700
Wire Wire Line
	8500 2800 8600 2800
Wire Wire Line
	9600 2500 9850 2500
Wire Wire Line
	9600 1800 9850 1800
Text Notes 8750 2250 0    39   ~ 0
only input
Text Notes 8750 2350 0    39   ~ 0
only input
Wire Wire Line
	9600 2900 9850 2900
Text GLabel 7900 2900 0    39   Output ~ 0
B-CS2
Wire Wire Line
	9600 3200 9650 3200
Text Notes 9150 3250 0    39   ~ 0
PWM boot
Text Notes 9150 2650 0    39   ~ 0
PWM boot
Wire Wire Line
	8500 2200 8600 2200
Text GLabel 9850 2900 2    39   Input ~ 0
ESP_IO4
Text GLabel 10350 5350 1    39   Input ~ 0
ESP_IO34
Text Notes 10350 5000 1    39   ~ 0
only input
Text GLabel 10550 5350 1    39   Output ~ 0
LED_BLUE
Text GLabel 10650 5350 1    39   Output ~ 0
LED_GREEN
$Comp
L tinkerforge:DRILL F105
U 1 1
P 9950 6100
F 0 "F105" H 10000 6150 60  0001 C CNN
F 1 "DRILL" H 9850 6100 60  0000 L CNN
F 2 "kicad-libraries:DRILL_NP_35" H 9950 6100 60  0001 C CNN
F 3 "" H 9950 6100 60  0000 C CNN
	1    9950 6100
	1    0    0    -1  
$EndComp
$Comp
L tinkerforge:DRILL F106
U 1 1
P 9950 6350
F 0 "F106" H 10000 6400 60  0001 C CNN
F 1 "DRILL" H 9850 6350 60  0000 L CNN
F 2 "kicad-libraries:DRILL_NP_35" H 9950 6350 60  0001 C CNN
F 3 "" H 9950 6350 60  0000 C CNN
	1    9950 6350
	1    0    0    -1  
$EndComp
$Sheet
S 4700 6650 1000 1000
U 60E1F910
F0 "Ethernet" 39
F1 "ethernet.sch" 39
$EndSheet
$Comp
L tinkerforge:BAT54A D104
U 1 1
P 8750 5850
F 0 "D104" V 8500 5900 39  0000 C CNN
F 1 "BAT54AL" V 8550 5900 39  0000 C CNN
F 2 "kicad-libraries:SOT23-3" H 8750 5850 39  0001 C CNN
F 3 "" H 8750 5850 39  0001 C CNN
	1    8750 5850
	0    1    1    0   
$EndComp
Wire Wire Line
	8950 5850 9050 5850
Wire Wire Line
	8650 5750 8500 5750
Wire Wire Line
	8500 5950 8650 5950
Wire Wire Line
	8500 5350 8650 5350
Wire Wire Line
	8650 5150 8500 5150
Wire Wire Line
	8950 5250 9050 5250
Wire Wire Line
	9600 2600 9850 2600
Text GLabel 9850 2600 2    39   Output ~ 0
RMII_RESET
Wire Wire Line
	5250 2950 5350 2950
Wire Wire Line
	10150 3100 10150 3150
Wire Wire Line
	9950 3100 10150 3100
Wire Wire Line
	8100 600  8100 750 
$Comp
L tinkerforge:C C105
U 1 1
P 8300 750
F 0 "C105" V 8250 800 50  0000 L CNN
F 1 "100uF" V 8450 650 50  0000 L CNN
F 2 "kicad-libraries:C1210" H 8300 750 60  0001 C CNN
F 3 "" H 8300 750 60  0000 C CNN
	1    8300 750 
	0    1    1    0   
$EndComp
Connection ~ 8100 750 
Wire Wire Line
	8100 750  8100 1100
$Comp
L tinkerforge:C C116
U 1 1
P 8300 1100
F 0 "C116" V 8250 1150 50  0000 L CNN
F 1 "2.2uF" V 8450 1000 50  0000 L CNN
F 2 "kicad-libraries:C0603F" H 8300 1100 60  0001 C CNN
F 3 "" H 8300 1100 60  0000 C CNN
	1    8300 1100
	0    1    1    0   
$EndComp
Connection ~ 8100 1100
Wire Wire Line
	8550 750  8550 1100
Connection ~ 8550 1400
Wire Wire Line
	8500 1100 8550 1100
Wire Wire Line
	8100 1100 8100 1400
Connection ~ 8550 1100
Wire Wire Line
	8550 1100 8550 1400
Text GLabel 10450 2800 2    39   Output ~ 0
ESP_IO0
Wire Wire Line
	9600 3000 10150 3000
Wire Wire Line
	10450 2800 10150 2800
Wire Wire Line
	10150 2800 10150 3000
Connection ~ 10150 3000
Wire Wire Line
	10150 3000 10200 3000
Wire Wire Line
	10450 3000 10400 3000
Connection ~ 10450 3000
$Comp
L tinkerforge:Rs R115
U 1 1
P 5950 2950
F 0 "R115" V 5900 2950 39  0000 C CNN
F 1 "1k" V 6000 2950 39  0000 C CNN
F 2 "kicad-libraries:R0402F" H 5950 2950 60  0001 C CNN
F 3 "" H 5950 2950 60  0000 C CNN
	1    5950 2950
	0    -1   -1   0   
$EndComp
Text GLabel 10150 3150 3    39   Output ~ 0
LED_GREEN
$Comp
L tinkerforge:GND #PWR0166
U 1 1
P 10450 5400
F 0 "#PWR0166" H 10450 5400 30  0001 C CNN
F 1 "GND" H 10450 5330 30  0001 C CNN
F 2 "" H 10450 5400 60  0000 C CNN
F 3 "" H 10450 5400 60  0000 C CNN
	1    10450 5400
	-1   0    0    1   
$EndComp
Wire Wire Line
	10450 5450 10450 5400
Wire Wire Line
	7850 2500 8600 2500
Wire Wire Line
	7850 2300 8600 2300
Wire Wire Line
	7850 2400 8600 2400
Wire Wire Line
	7900 3200 8600 3200
Wire Wire Line
	8350 3100 8350 3250
Wire Wire Line
	7900 3000 8600 3000
Text Notes 10150 5450 1    39   ~ 0
Todo Text anpassen auf PCB
$Comp
L tinkerforge:Rs R102
U 1 1
P 8750 6300
F 0 "R102" V 8700 6300 39  0000 C CNN
F 1 "20k" V 8800 6300 39  0000 C CNN
F 2 "kicad-libraries:R0402F" H 8750 6300 60  0001 C CNN
F 3 "" H 8750 6300 60  0000 C CNN
	1    8750 6300
	0    1    1    0   
$EndComp
Text GLabel 9050 6300 2    39   Output ~ 0
ESP_IO0
$Comp
L tinkerforge:3V3 #PWR0102
U 1 1
P 8450 6300
F 0 "#PWR0102" H 8450 6400 40  0001 C CNN
F 1 "3V3" H 8450 6425 40  0000 C CNN
F 2 "" H 8450 6300 60  0000 C CNN
F 3 "" H 8450 6300 60  0000 C CNN
	1    8450 6300
	0    -1   -1   0   
$EndComp
Wire Wire Line
	8450 6300 8650 6300
Wire Wire Line
	8850 6300 9050 6300
Text Notes 8600 6450 0    39   ~ 0
Strap Pin
$Comp
L tinkerforge:DRILL F102
U 1 1
P 10350 6350
F 0 "F102" H 10400 6400 60  0001 C CNN
F 1 "DRILL" H 10250 6350 60  0000 L CNN
F 2 "kicad-libraries:DRILL_NP_35" H 10350 6350 60  0001 C CNN
F 3 "" H 10350 6350 60  0000 C CNN
	1    10350 6350
	1    0    0    -1  
$EndComp
$Comp
L tinkerforge:BAT54A D103
U 1 1
P 8750 5250
F 0 "D103" V 8500 5300 39  0000 C CNN
F 1 "BAT54AL" V 8550 5300 39  0000 C CNN
F 2 "kicad-libraries:SOT23-3" H 8750 5250 39  0001 C CNN
F 3 "" H 8750 5250 39  0001 C CNN
	1    8750 5250
	0    1    1    0   
$EndComp
$EndSCHEMATC
